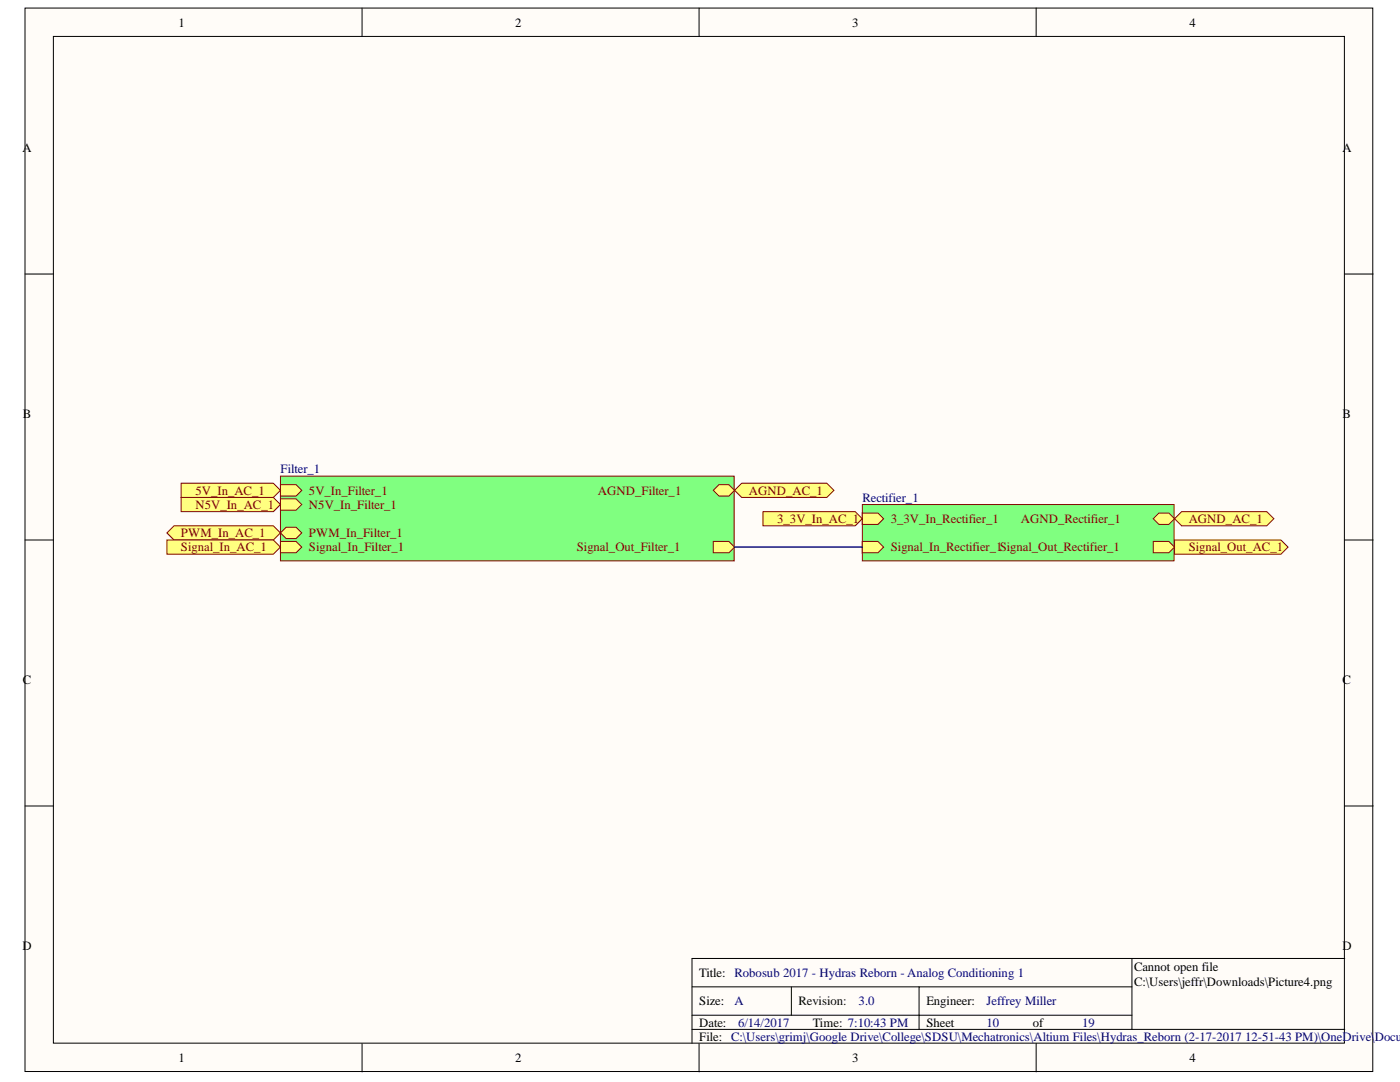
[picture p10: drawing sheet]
<svg xmlns="http://www.w3.org/2000/svg" width="279mm" height="216mm" viewBox="0 0 279 216" stroke-linecap="round" stroke-linejoin="round" font-family="sans-serif">
<g fill="#fffcf8" stroke="#000" stroke-width=".2">
<path d="M5 1.6h269v212.2h-269z"/>
<path d="M10.7 7.3h257.6v200.8h-257.6z"/>
</g>
<g fill="none" stroke="#000" stroke-width=".2">
<path d="M72.3 1.6v5.7M139.5 1.6v5.7M206.8 1.6v5.7M5 54.7h5.7M268.4 54.7h5.7M5 107.8h5.7M268.4 107.8h5.7M5 160.8h5.7M268.4 160.8h5.7M138.1 196.9h45.3M157.9 196.9v5.7M225.9 196.9h-42.5v5.7h-45.3"/>
<path d="M225.9 191.3v14.1M268.4 191.3h-130.3v16.9M72.3 208.2v5.7M138.1 205.4h130.3M139.5 208.2v5.7M206.8 208.2v5.7M225.9 202.6h-42.5v2.8"/>
</g>
<path d="M172.1 100.7h62.2v11.2h-62.2z" fill="#80ff80" stroke="#800000" stroke-width=".2"/>
<path d="M172.1 108h3.1l1.1 1.2-1.1 1.1h-3.1z" fill-rule="evenodd" fill="#ffff80"/>
<path d="M172.1 108h3.1l1.1 1.2-1.1 1.1h-3.1z" fill="none" stroke="#800000" stroke-width=".2"/>
<path d="M230.2 108h3.1l1.1 1.2-1.1 1.1h-3.1z" fill-rule="evenodd" fill="#ffff80"/>
<path d="M230.2 108h3.1l1.1 1.2-1.1 1.1h-3.1z" fill="none" stroke="#800000" stroke-width=".2"/>
<path d="M172.1 102.4h3.1l1.1 1.1-1.1 1.1h-3.1z" fill-rule="evenodd" fill="#ffff80"/>
<path d="M172.1 102.4h3.1l1.1 1.1-1.1 1.1h-3.1z" fill="none" stroke="#800000" stroke-width=".2"/>
<path d="M230.2 103.5l1.1-1.1h2l1.1 1.1-1.1 1.1h-2z" fill-rule="evenodd" fill="#ffff80"/>
<path d="M230.2 103.5l1.1-1.1h2l1.1 1.1-1.1 1.1h-2z" fill="none" stroke="#800000" stroke-width=".2"/>
<path d="M56 95h90.5v16.9h-90.5z" fill="#80ff80" stroke="#800000" stroke-width=".2"/>
<path d="M56 108h3.1l1.1 1.2-1.1 1.1h-3.1z" fill-rule="evenodd" fill="#ffff80"/>
<path d="M56 108h3.1l1.1 1.2-1.1 1.1h-3.1z" fill="none" stroke="#800000" stroke-width=".2"/>
<path d="M142.4 97.8l1.1-1.1h2l1.1 1.1-1.1 1.2h-2z" fill-rule="evenodd" fill="#ffff80"/>
<path d="M142.4 97.8l1.1-1.1h2l1.1 1.1-1.1 1.2h-2z" fill="none" stroke="#800000" stroke-width=".2"/>
<path d="M56 99.5h3.1l1.1 1.2-1.1 1.1h-3.1z" fill-rule="evenodd" fill="#ffff80"/>
<path d="M56 99.5h3.1l1.1 1.2-1.1 1.1h-3.1z" fill="none" stroke="#800000" stroke-width=".2"/>
<path d="M56 96.7h3.1l1.1 1.1-1.1 1.2h-3.1z" fill-rule="evenodd" fill="#ffff80"/>
<path d="M56 96.7h3.1l1.1 1.1-1.1 1.2h-3.1z" fill="none" stroke="#800000" stroke-width=".2"/>
<path d="M56 106.3l1.1-1.1h2l1.1 1.1-1.1 1.2h-2z" fill-rule="evenodd" fill="#ffff80"/>
<path d="M56 106.3l1.1-1.1h2l1.1 1.1-1.1 1.2h-2z" fill="none" stroke="#800000" stroke-width=".2"/>
<path d="M142.4 108h3.1l1.1 1.2-1.1 1.1h-3.1z" fill-rule="evenodd" fill="#ffff80"/>
<path d="M142.4 108h3.1l1.1 1.2-1.1 1.1h-3.1z" fill="none" stroke="#800000" stroke-width=".2"/>
<g fill="#ffff80" stroke="#800000" stroke-width=".2">
<path d="M36.1 96.4h18.5l1.4 1.4-1.4 1.5h-18.5z" fill-rule="evenodd"/>
<path d="M36.1 99.3h18.5l1.4 1.4-1.4 1.4h-18.5z" fill-rule="evenodd"/>
<path d="M33.3 106.3l1.4-1.4h19.9l1.4 1.4-1.4 1.5h-19.9z" fill-rule="evenodd"/>
<path d="M33.3 107.8h21.3l1.4 1.4-1.4 1.4h-21.3z" fill-rule="evenodd"/>
<path d="M234.4 107.8h21.2l1.5 1.4-1.5 1.4h-21.2z" fill-rule="evenodd"/>
<path d="M152.3 102.1h18.4l1.4 1.4-1.4 1.4h-18.4z" fill-rule="evenodd"/>
<path d="M234.4 103.5l1.4-1.4h17l1.4 1.4-1.4 1.4h-17z" fill-rule="evenodd"/>
</g>
<path d="M146.6 109.2h25.5" fill="none" stroke="#000080" stroke-width=".28"/>
<path d="M146.6 97.8l1.4-1.4h17l1.4 1.4-1.4 1.5h-17z" fill-rule="evenodd" fill="#ffff80" stroke="#800000" stroke-width=".2"/>
<g font-size="2.5">
<text x="35.6" y="5.3">1</text>
<text x="102.8" y="5.3">2</text>
<text x="170.1" y="5.3">3</text>
<text x="237.4" y="5.3">4</text>
<text x="4.5" y="30.4">A</text>
<text x="267.9" y="30.4">A</text>
<text x="4.6" y="83.5">B</text>
<text x="267.9" y="83.5">B</text>
<text x="4.6" y="136.6">C</text>
<text x="267.9" y="136.6">C</text>
<text x="4.5" y="189.6">D</text>
<text x="267.9" y="189.6">D</text>
<text x="139.5" y="195">Title: Robosub 2017 - Hydras Reborn - Analog Conditioning 1</text>
<text x="226.3" y="193.8">Cannot open file</text>
<text x="226.3" y="196.7">C:\Users\jeffr\Downloads\Picture4.png</text>
<text x="139.5" y="200.6">Size:</text>
<text x="184.9" y="200.6">Engineer:</text>
<text x="139.5" y="204.9">Date:</text>
<text x="139.5" y="207.6">File: C:\Users\grimj\Google Drive\College\SDSU\Mechatronics\Altium Files\Hydras_Reborn (2-17-2017 12-51-43 PM)\OneDrive\</text>
<text x="162.2" y="204.9">Time: 7:10:43 PM</text>
<text x="184.9" y="204.9">Sheet</text>
<text x="206.1" y="204.9">of</text>
<text x="35.6" y="212">1</text>
<text x="102.8" y="212">2</text>
<text x="170.1" y="212">3</text>
<text x="237.4" y="212">4</text>
</g>
<g font-size="2.5" fill="#000080">
<text x="56" y="94.5">Filter_1</text>
<text x="172.1" y="100.1">Rectifier_1</text>
<text x="146.6" y="200.6">A</text>
<text x="171.3" y="200.6">3.0</text>
<text x="196.9" y="200.6">Jeffrey Miller</text>
<text x="147.3" y="204.9">6/14/2017</text>
<text x="196.9" y="204.9">10</text>
<text x="216" y="204.9">19</text>
<text x="274.3" y="207.6">Docum</text>
</g>
<g font-size="2.5" fill="#800000">
<text x="39" y="98.7">5V_In_AC_1</text>
<text x="39" y="101.6">N5V_In_AC_1</text>
<text x="61.7" y="101.6">N5V_In_Filter_1</text>
<text x="61.7" y="98.7">5V_In_Filter_1</text>
<text x="119.3" y="98.7">AGND_Filter_1</text>
<text x="149.4" y="98.7">AGND_AC_1</text>
<text x="36.1" y="107.2">PWM_In_AC_1</text>
<text x="61.7" y="107.2">PWM_In_Filter_1</text>
<text x="155.1" y="104.4">3_3V_In_AC_1</text>
<text x="177.8" y="104.4">3_3V_In_Rectifier_1</text>
<text x="203.7" y="104.4">AGND_Rectifier_1</text>
<text x="237.2" y="104.4">AGND_AC_1</text>
<text x="36.1" y="110">Signal_In_AC_1</text>
<text x="61.7" y="110">Signal_In_Filter_1</text>
<text x="115.1" y="110">Signal_Out_Filter_1</text>
<text x="177.8" y="110">Signal_In_Rectifier_1Signal_Out_Rectifier_1</text>
<text x="237.2" y="110">Signal_Out_AC_1</text>
</g>
<text font-size="2.5" fill="#080d02" x="159.3" y="200.6">Revision:</text>
</svg>
